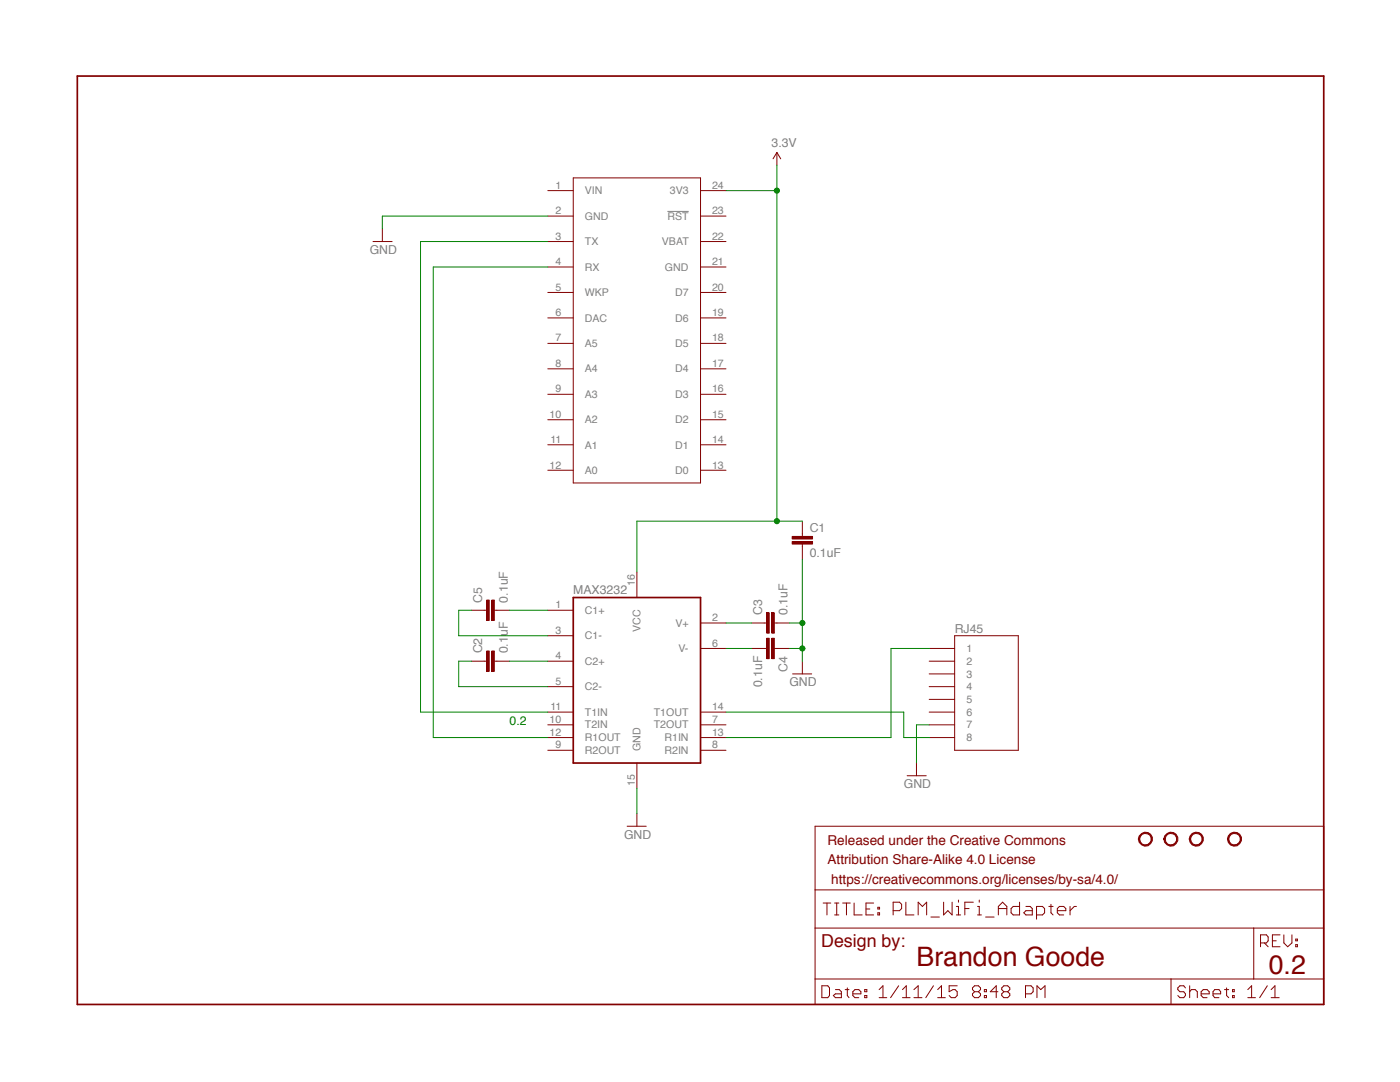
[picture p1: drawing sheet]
<?xml version="1.0" encoding="utf-8"?>
<!DOCTYPE eagle SYSTEM "eagle.dtd">
<!--
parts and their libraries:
SparkFun-Aesthetics: Licensing: Creative Commons ShareAlike 4.0 International - https://creativecommons.org/licenses/by-sa/4.0
-->
<eagle version="7.2.0">
<drawing>
<settings>
<setting alwaysvectorfont="no"/>
<setting verticaltext="up"/>
</settings>
<grid distance="0.1" unitdist="inch" unit="inch" style="lines" multiple="1" display="no" altdistance="0.01" altunitdist="inch" altunit="inch"/>
<schematic xreflabel="%F%N/%S.%C%R" xrefpart="/%S.%C%R">
<libraries>
<library name="SparkFun-Aesthetics">
<symbols>
<symbol name="LETTER_L">
<wire x1="0" y1="185.42" x2="248.92" y2="185.42" width="0.4064" layer="94"/>
<wire x1="248.92" y1="185.42" x2="248.92" y2="0" width="0.4064" layer="94"/>
<wire x1="0" y1="185.42" x2="0" y2="0" width="0.4064" layer="94"/>
<wire x1="0" y1="0" x2="248.92" y2="0" width="0.4064" layer="94"/>
</symbol>
<symbol name="DOCFIELD">
<wire x1="0" y1="0" x2="71.12" y2="0" width="0.254" layer="94"/>
<wire x1="101.6" y1="15.24" x2="87.63" y2="15.24" width="0.254" layer="94"/>
<wire x1="0" y1="0" x2="0" y2="5.08" width="0.254" layer="94"/>
<wire x1="0" y1="5.08" x2="71.12" y2="5.08" width="0.254" layer="94"/>
<wire x1="0" y1="5.08" x2="0" y2="15.24" width="0.254" layer="94"/>
<wire x1="101.6" y1="15.24" x2="101.6" y2="5.08" width="0.254" layer="94"/>
<wire x1="71.12" y1="5.08" x2="71.12" y2="0" width="0.254" layer="94"/>
<wire x1="71.12" y1="5.08" x2="87.63" y2="5.08" width="0.254" layer="94"/>
<wire x1="71.12" y1="0" x2="101.6" y2="0" width="0.254" layer="94"/>
<wire x1="87.63" y1="15.24" x2="87.63" y2="5.08" width="0.254" layer="94"/>
<wire x1="87.63" y1="15.24" x2="0" y2="15.24" width="0.254" layer="94"/>
<wire x1="87.63" y1="5.08" x2="101.6" y2="5.08" width="0.254" layer="94"/>
<wire x1="101.6" y1="5.08" x2="101.6" y2="0" width="0.254" layer="94"/>
<wire x1="0" y1="15.24" x2="0" y2="22.86" width="0.254" layer="94"/>
<wire x1="101.6" y1="35.56" x2="0" y2="35.56" width="0.254" layer="94"/>
<wire x1="101.6" y1="35.56" x2="101.6" y2="22.86" width="0.254" layer="94"/>
<wire x1="0" y1="22.86" x2="101.6" y2="22.86" width="0.254" layer="94"/>
<wire x1="0" y1="22.86" x2="0" y2="35.56" width="0.254" layer="94"/>
<wire x1="101.6" y1="22.86" x2="101.6" y2="15.24" width="0.254" layer="94"/>
<text x="1.27" y="1.27" size="2.54" layer="94" font="vector">Date:</text>
<text x="12.7" y="1.27" size="2.54" layer="94" font="vector">&gt;LAST_DATE_TIME</text>
<text x="72.39" y="1.27" size="2.54" layer="94" font="vector">Sheet:</text>
<text x="86.36" y="1.27" size="2.54" layer="94" font="vector">&gt;SHEET</text>
<text x="88.9" y="11.43" size="2.54" layer="94" font="vector">REV:</text>
<text x="1.524" y="17.78" size="2.54" layer="94" font="vector">TITLE:</text>
<text x="15.494" y="17.78" size="2.7432" layer="94" font="vector">&gt;DRAWING_NAME</text>
<text x="2.54" y="31.75" size="1.9304" layer="94">Released under the Creative Commons</text>
<text x="2.54" y="27.94" size="1.9304" layer="94">Attribution Share-Alike 4.0 License</text>
<text x="2.54" y="24.13" size="1.9304" layer="94"> https://creativecommons.org/licenses/by-sa/4.0/</text>
<text x="1.27" y="11.43" size="2.54" layer="94">Design by:</text>
</symbol>
<symbol name="3.3V">
<wire x1="0.762" y1="1.27" x2="0" y2="2.54" width="0.254" layer="94"/>
<wire x1="0" y1="2.54" x2="-0.762" y2="1.27" width="0.254" layer="94"/>
<text x="-1.016" y="3.556" size="1.778" layer="96">&gt;VALUE</text>
<pin name="3.3V" x="0" y="0" visible="off" length="short" direction="sup" rot="R90"/>
</symbol>
<symbol name="DGND">
<wire x1="-1.905" y1="0" x2="1.905" y2="0" width="0.254" layer="94"/>
<text x="-2.54" y="-2.54" size="1.778" layer="96">&gt;VALUE</text>
<pin name="GND" x="0" y="2.54" visible="off" length="short" direction="sup" rot="R270"/>
</symbol>
</symbols>
<devicesets>
<deviceset name="FRAME-LETTER" prefix="FRAME">
<gates>
<gate name="G$1" symbol="LETTER_L" x="0" y="0"/>
<gate name="G$2" symbol="DOCFIELD" x="147.32" y="0" addlevel="must"/>
</gates>
<devices>
<device name="" package="CREATIVE_COMMONS">
<technologies>
<technology name=""/>
</technologies>
</device>
</devices>
</deviceset>
<deviceset name="3.3V" prefix="SUPPLY">
<gates>
<gate name="G$1" symbol="3.3V" x="0" y="0"/>
</gates>
<devices>
<device name="">
<technologies>
<technology name=""/>
</technologies>
</device>
</devices>
</deviceset>
<deviceset name="GND" prefix="GND">
<gates>
<gate name="1" symbol="DGND" x="0" y="0"/>
</gates>
<devices>
<device name="">
<technologies>
<technology name=""/>
</technologies>
</device>
</devices>
</deviceset>
</devicesets>
</library>
<library name="Spark">
<symbols>
<symbol name="SPARK_CORE">
<wire x1="-12.7" y1="-30.48" x2="12.7" y2="-30.48" width="0.254" layer="94"/>
<wire x1="12.7" y1="-30.48" x2="12.7" y2="30.48" width="0.254" layer="94"/>
<wire x1="12.7" y1="30.48" x2="-12.7" y2="30.48" width="0.254" layer="94"/>
<wire x1="-12.7" y1="30.48" x2="-12.7" y2="-30.48" width="0.254" layer="94"/>
<pin name="VIN" x="-17.78" y="27.94" length="middle" direction="pwr"/>
<pin name="GND@2" x="-17.78" y="22.86" length="middle" direction="pwr"/>
<pin name="TX" x="-17.78" y="17.78" length="middle"/>
<pin name="RX" x="-17.78" y="12.7" length="middle"/>
<pin name="WKP" x="-17.78" y="7.62" length="middle"/>
<pin name="DAC" x="-17.78" y="2.54" length="middle"/>
<pin name="A5" x="-17.78" y="-2.54" length="middle"/>
<pin name="A4" x="-17.78" y="-7.62" length="middle"/>
<pin name="A3" x="-17.78" y="-12.7" length="middle"/>
<pin name="A2" x="-17.78" y="-17.78" length="middle"/>
<pin name="A1" x="-17.78" y="-22.86" length="middle"/>
<pin name="A0" x="-17.78" y="-27.94" length="middle"/>
<pin name="3V3" x="17.78" y="27.94" length="middle" direction="pwr" rot="R180"/>
<pin name="!RST" x="17.78" y="22.86" length="middle" rot="R180"/>
<pin name="VBAT" x="17.78" y="17.78" length="middle" direction="pwr" rot="R180"/>
<pin name="GND@21" x="17.78" y="12.7" length="middle" direction="pwr" rot="R180"/>
<pin name="D7" x="17.78" y="7.62" length="middle" rot="R180"/>
<pin name="D6" x="17.78" y="2.54" length="middle" rot="R180"/>
<pin name="D5" x="17.78" y="-2.54" length="middle" rot="R180"/>
<pin name="D4" x="17.78" y="-7.62" length="middle" rot="R180"/>
<pin name="D3" x="17.78" y="-12.7" length="middle" rot="R180"/>
<pin name="D2" x="17.78" y="-17.78" length="middle" rot="R180"/>
<pin name="D1" x="17.78" y="-22.86" length="middle" rot="R180"/>
<pin name="D0" x="17.78" y="-27.94" length="middle" rot="R180"/>
</symbol>
</symbols>
<devicesets>
<deviceset name="SPARK_CORE" uservalue="yes">
<gates>
<gate name="G$1" symbol="SPARK_CORE" x="0" y="0"/>
</gates>
<devices>
<device name="CORE" package="SPARK_CORE">
<connects>
<connect gate="G$1" pin="!RST" pad="23"/>
<connect gate="G$1" pin="3V3" pad="24"/>
<connect gate="G$1" pin="A0" pad="12"/>
<connect gate="G$1" pin="A1" pad="11"/>
<connect gate="G$1" pin="A2" pad="10"/>
<connect gate="G$1" pin="A3" pad="9"/>
<connect gate="G$1" pin="A4" pad="8"/>
<connect gate="G$1" pin="A5" pad="7"/>
<connect gate="G$1" pin="D0" pad="13"/>
<connect gate="G$1" pin="D1" pad="14"/>
<connect gate="G$1" pin="D2" pad="15"/>
<connect gate="G$1" pin="D3" pad="16"/>
<connect gate="G$1" pin="D4" pad="17"/>
<connect gate="G$1" pin="D5" pad="18"/>
<connect gate="G$1" pin="D6" pad="19"/>
<connect gate="G$1" pin="D7" pad="20"/>
<connect gate="G$1" pin="DAC" pad="6"/>
<connect gate="G$1" pin="GND@2" pad="2"/>
<connect gate="G$1" pin="GND@21" pad="21"/>
<connect gate="G$1" pin="RX" pad="4"/>
<connect gate="G$1" pin="TX" pad="3"/>
<connect gate="G$1" pin="VBAT" pad="22"/>
<connect gate="G$1" pin="VIN" pad="1"/>
<connect gate="G$1" pin="WKP" pad="5"/>
</connects>
<technologies>
<technology name=""/>
</technologies>
</device>
<device name="" package="SPARK_CORE_STACKABLE">
<connects>
<connect gate="G$1" pin="!RST" pad="#23 23 @23"/>
<connect gate="G$1" pin="3V3" pad="#24 24 @24"/>
<connect gate="G$1" pin="A0" pad="#12 12 @12"/>
<connect gate="G$1" pin="A1" pad="#11 11 @11"/>
<connect gate="G$1" pin="A2" pad="#10 10 @10"/>
<connect gate="G$1" pin="A3" pad="#9 9 @9"/>
<connect gate="G$1" pin="A4" pad="#8 8 @8"/>
<connect gate="G$1" pin="A5" pad="#7 7 @7"/>
<connect gate="G$1" pin="D0" pad="#13 13 @13"/>
<connect gate="G$1" pin="D1" pad="#14 14 @14"/>
<connect gate="G$1" pin="D2" pad="#15 15 @15"/>
<connect gate="G$1" pin="D3" pad="#16 16 @16"/>
<connect gate="G$1" pin="D4" pad="#17 17 @17"/>
<connect gate="G$1" pin="D5" pad="#18 18 @18"/>
<connect gate="G$1" pin="D6" pad="#19 19 @19"/>
<connect gate="G$1" pin="D7" pad="#20 20 @20"/>
<connect gate="G$1" pin="DAC" pad="#6 6 @6"/>
<connect gate="G$1" pin="GND@2" pad="#2 2 @2"/>
<connect gate="G$1" pin="GND@21" pad="#21 21 @21"/>
<connect gate="G$1" pin="RX" pad="#4 4 @4"/>
<connect gate="G$1" pin="TX" pad="#3 3 @3"/>
<connect gate="G$1" pin="VBAT" pad="#22 22 @22"/>
<connect gate="G$1" pin="VIN" pad="#1 1 @1"/>
<connect gate="G$1" pin="WKP" pad="#5 5 @5"/>
</connects>
<technologies>
<technology name=""/>
</technologies>
</device>
<device name="SMD" package="SPARK_CORE_SMD">
<connects>
<connect gate="G$1" pin="!RST" pad="23"/>
<connect gate="G$1" pin="3V3" pad="24"/>
<connect gate="G$1" pin="A0" pad="12"/>
<connect gate="G$1" pin="A1" pad="11"/>
<connect gate="G$1" pin="A2" pad="10"/>
<connect gate="G$1" pin="A3" pad="9"/>
<connect gate="G$1" pin="A4" pad="8"/>
<connect gate="G$1" pin="A5" pad="7"/>
<connect gate="G$1" pin="D0" pad="13"/>
<connect gate="G$1" pin="D1" pad="14"/>
<connect gate="G$1" pin="D2" pad="15"/>
<connect gate="G$1" pin="D3" pad="16"/>
<connect gate="G$1" pin="D4" pad="17"/>
<connect gate="G$1" pin="D5" pad="18"/>
<connect gate="G$1" pin="D6" pad="19"/>
<connect gate="G$1" pin="D7" pad="20"/>
<connect gate="G$1" pin="DAC" pad="6"/>
<connect gate="G$1" pin="GND@2" pad="2"/>
<connect gate="G$1" pin="GND@21" pad="21"/>
<connect gate="G$1" pin="RX" pad="4"/>
<connect gate="G$1" pin="TX" pad="3"/>
<connect gate="G$1" pin="VBAT" pad="22"/>
<connect gate="G$1" pin="VIN" pad="1"/>
<connect gate="G$1" pin="WKP" pad="5"/>
</connects>
<technologies>
<technology name=""/>
</technologies>
</device>
<device name="DUAL_HEADER" package="SPARK_CORE_DUAL_HEADER">
<connects>
<connect gate="G$1" pin="!RST" pad="23 23B @23 @23B"/>
<connect gate="G$1" pin="3V3" pad="24 24B @24 @24B"/>
<connect gate="G$1" pin="A0" pad="12 12B @12 @12B"/>
<connect gate="G$1" pin="A1" pad="11 11B @11 @11B"/>
<connect gate="G$1" pin="A2" pad="10 10B @10 @10B"/>
<connect gate="G$1" pin="A3" pad="9 9B @9 @9B"/>
<connect gate="G$1" pin="A4" pad="8 8B @8 @8B"/>
<connect gate="G$1" pin="A5" pad="7 7B @7 @7B"/>
<connect gate="G$1" pin="D0" pad="13 13B @13 @13B"/>
<connect gate="G$1" pin="D1" pad="14 14B @14 @14B"/>
<connect gate="G$1" pin="D2" pad="15 15B @15 @15B"/>
<connect gate="G$1" pin="D3" pad="16 16B @16 @16B"/>
<connect gate="G$1" pin="D4" pad="17 17B @17 @17B"/>
<connect gate="G$1" pin="D5" pad="18 18B @18 @18B"/>
<connect gate="G$1" pin="D6" pad="19 19B @19 @19B"/>
<connect gate="G$1" pin="D7" pad="20 20B @20 @20B"/>
<connect gate="G$1" pin="DAC" pad="6 6B @6 @6B"/>
<connect gate="G$1" pin="GND@2" pad="2 2B @2 @2B"/>
<connect gate="G$1" pin="GND@21" pad="21 21B @21 @21B"/>
<connect gate="G$1" pin="RX" pad="4 4B @4 @4B"/>
<connect gate="G$1" pin="TX" pad="3 3B @3 @3B"/>
<connect gate="G$1" pin="VBAT" pad="22 22B @22 @22B"/>
<connect gate="G$1" pin="VIN" pad="1 1B @1 @1B"/>
<connect gate="G$1" pin="WKP" pad="5 5B @5 @5B"/>
</connects>
<technologies>
<technology name=""/>
</technologies>
</device>
</devices>
</deviceset>
</devicesets>
</library>
<library name="SparkFun-DigitalIC">
<symbols>
<symbol name="MAX232">
<wire x1="-10.16" y1="15.24" x2="15.24" y2="15.24" width="0.4064" layer="94"/>
<wire x1="15.24" y1="-17.78" x2="15.24" y2="15.24" width="0.4064" layer="94"/>
<wire x1="15.24" y1="-17.78" x2="-10.16" y2="-17.78" width="0.4064" layer="94"/>
<wire x1="-10.16" y1="15.24" x2="-10.16" y2="-17.78" width="0.4064" layer="94"/>
<text x="-10.16" y="15.875" size="1.778" layer="95">&gt;NAME</text>
<text x="-10.16" y="-20.32" size="1.778" layer="96">&gt;VALUE</text>
<pin name="C1+" x="-15.24" y="12.7" length="middle"/>
<pin name="C1-" x="-15.24" y="7.62" length="middle"/>
<pin name="C2+" x="-15.24" y="2.54" length="middle"/>
<pin name="C2-" x="-15.24" y="-2.54" length="middle"/>
<pin name="T1IN" x="-15.24" y="-7.62" length="middle" direction="in"/>
<pin name="T2IN" x="-15.24" y="-10.16" length="middle" direction="in"/>
<pin name="R1OUT" x="-15.24" y="-12.7" length="middle" direction="out"/>
<pin name="R2OUT" x="-15.24" y="-15.24" length="middle" direction="out"/>
<pin name="V+" x="20.32" y="10.16" length="middle" rot="R180"/>
<pin name="V-" x="20.32" y="5.08" length="middle" rot="R180"/>
<pin name="T1OUT" x="20.32" y="-7.62" length="middle" direction="out" rot="R180"/>
<pin name="T2OUT" x="20.32" y="-10.16" length="middle" direction="out" rot="R180"/>
<pin name="R1IN" x="20.32" y="-12.7" length="middle" direction="in" rot="R180"/>
<pin name="R2IN" x="20.32" y="-15.24" length="middle" direction="in" rot="R180"/>
<pin name="GND" x="2.54" y="-22.86" length="middle" rot="R90"/>
<pin name="VCC" x="2.54" y="20.32" length="middle" rot="R270"/>
</symbol>
</symbols>
<devicesets>
<deviceset name="MAX232" prefix="U">
<gates>
<gate name="G$1" symbol="MAX232" x="0" y="0"/>
</gates>
<devices>
<device name="SOIC16" package="SO016">
<connects>
<connect gate="G$1" pin="C1+" pad="1"/>
<connect gate="G$1" pin="C1-" pad="3"/>
<connect gate="G$1" pin="C2+" pad="4"/>
<connect gate="G$1" pin="C2-" pad="5"/>
<connect gate="G$1" pin="GND" pad="15"/>
<connect gate="G$1" pin="R1IN" pad="13"/>
<connect gate="G$1" pin="R1OUT" pad="12"/>
<connect gate="G$1" pin="R2IN" pad="8"/>
<connect gate="G$1" pin="R2OUT" pad="9"/>
<connect gate="G$1" pin="T1IN" pad="11"/>
<connect gate="G$1" pin="T1OUT" pad="14"/>
<connect gate="G$1" pin="T2IN" pad="10"/>
<connect gate="G$1" pin="T2OUT" pad="7"/>
<connect gate="G$1" pin="V+" pad="2"/>
<connect gate="G$1" pin="V-" pad="6"/>
<connect gate="G$1" pin="VCC" pad="16"/>
</connects>
<technologies>
<technology name="">
<attribute name="PROD_ID" value="IC-08171" constant="no"/>
</technology>
</technologies>
</device>
<device name="PTH" package="DIL16">
<connects>
<connect gate="G$1" pin="C1+" pad="1"/>
<connect gate="G$1" pin="C1-" pad="3"/>
<connect gate="G$1" pin="C2+" pad="4"/>
<connect gate="G$1" pin="C2-" pad="5"/>
<connect gate="G$1" pin="GND" pad="15"/>
<connect gate="G$1" pin="R1IN" pad="13"/>
<connect gate="G$1" pin="R1OUT" pad="12"/>
<connect gate="G$1" pin="R2IN" pad="8"/>
<connect gate="G$1" pin="R2OUT" pad="9"/>
<connect gate="G$1" pin="T1IN" pad="11"/>
<connect gate="G$1" pin="T1OUT" pad="14"/>
<connect gate="G$1" pin="T2IN" pad="10"/>
<connect gate="G$1" pin="T2OUT" pad="7"/>
<connect gate="G$1" pin="V+" pad="2"/>
<connect gate="G$1" pin="V-" pad="6"/>
<connect gate="G$1" pin="VCC" pad="16"/>
</connects>
<technologies>
<technology name=""/>
</technologies>
</device>
<device name="TSSOP" package="TSSOP16">
<connects>
<connect gate="G$1" pin="C1+" pad="1"/>
<connect gate="G$1" pin="C1-" pad="3"/>
<connect gate="G$1" pin="C2+" pad="4"/>
<connect gate="G$1" pin="C2-" pad="5"/>
<connect gate="G$1" pin="GND" pad="15"/>
<connect gate="G$1" pin="R1IN" pad="13"/>
<connect gate="G$1" pin="R1OUT" pad="12"/>
<connect gate="G$1" pin="R2IN" pad="8"/>
<connect gate="G$1" pin="R2OUT" pad="9"/>
<connect gate="G$1" pin="T1IN" pad="11"/>
<connect gate="G$1" pin="T1OUT" pad="14"/>
<connect gate="G$1" pin="T2IN" pad="10"/>
<connect gate="G$1" pin="T2OUT" pad="7"/>
<connect gate="G$1" pin="V+" pad="2"/>
<connect gate="G$1" pin="V-" pad="6"/>
<connect gate="G$1" pin="VCC" pad="16"/>
</connects>
<technologies>
<technology name=""/>
</technologies>
</device>
</devices>
</deviceset>
</devicesets>
</library>
<library name="SparkFun-Passives">
<symbols>
<symbol name="CAP">
<wire x1="0" y1="2.54" x2="0" y2="2.032" width="0.1524" layer="94"/>
<wire x1="0" y1="0" x2="0" y2="0.508" width="0.1524" layer="94"/>
<text x="1.524" y="2.921" size="1.778" layer="95">&gt;NAME</text>
<text x="1.524" y="-2.159" size="1.778" layer="96">&gt;VALUE</text>
<rectangle x1="-2.032" y1="0.508" x2="2.032" y2="1.016" layer="94"/>
<rectangle x1="-2.032" y1="1.524" x2="2.032" y2="2.032" layer="94"/>
<pin name="1" x="0" y="5.08" visible="off" length="short" direction="pas" swaplevel="1" rot="R270"/>
<pin name="2" x="0" y="-2.54" visible="off" length="short" direction="pas" swaplevel="1" rot="R90"/>
</symbol>
</symbols>
<devicesets>
<deviceset name="CAP" prefix="C" uservalue="yes">
<gates>
<gate name="G$1" symbol="CAP" x="0" y="0"/>
</gates>
<devices>
<device name="PTH" package="CAP-PTH-SMALL">
<connects>
<connect gate="G$1" pin="1" pad="1"/>
<connect gate="G$1" pin="2" pad="2"/>
</connects>
<technologies>
<technology name=""/>
</technologies>
</device>
<device name="PTH2" package="CAP-PTH-SMALL2">
<connects>
<connect gate="G$1" pin="1" pad="1"/>
<connect gate="G$1" pin="2" pad="2"/>
</connects>
<technologies>
<technology name=""/>
</technologies>
</device>
<device name="0805" package="0805">
<connects>
<connect gate="G$1" pin="1" pad="1"/>
<connect gate="G$1" pin="2" pad="2"/>
</connects>
<technologies>
<technology name=""/>
</technologies>
</device>
<device name="PTH3" package="CAP-PTH-LARGE">
<connects>
<connect gate="G$1" pin="1" pad="1"/>
<connect gate="G$1" pin="2" pad="2"/>
</connects>
<technologies>
<technology name=""/>
</technologies>
</device>
<device name="SMD" package="GRM43D">
<connects>
<connect gate="G$1" pin="1" pad="A"/>
<connect gate="G$1" pin="2" pad="C"/>
</connects>
<technologies>
<technology name=""/>
</technologies>
</device>
<device name="0603-CAP" package="0603-CAP">
<connects>
<connect gate="G$1" pin="1" pad="1"/>
<connect gate="G$1" pin="2" pad="2"/>
</connects>
<technologies>
<technology name=""/>
</technologies>
</device>
<device name="0402-CAP" package="0402-CAP">
<connects>
<connect gate="G$1" pin="1" pad="1"/>
<connect gate="G$1" pin="2" pad="2"/>
</connects>
<technologies>
<technology name=""/>
</technologies>
</device>
<device name="PTH1" package="CAP-PTH-5MM">
<connects>
<connect gate="G$1" pin="1" pad="1"/>
<connect gate="G$1" pin="2" pad="2"/>
</connects>
<technologies>
<technology name=""/>
</technologies>
</device>
<device name="_" package="AXIAL-5MM">
<connects>
<connect gate="G$1" pin="1" pad="P$1"/>
<connect gate="G$1" pin="2" pad="P$2"/>
</connects>
<technologies>
<technology name=""/>
</technologies>
</device>
<device name="1210" package="1210">
<connects>
<connect gate="G$1" pin="1" pad="1"/>
<connect gate="G$1" pin="2" pad="2"/>
</connects>
<technologies>
<technology name=""/>
</technologies>
</device>
<device name="1206" package="1206">
<connects>
<connect gate="G$1" pin="1" pad="1"/>
<connect gate="G$1" pin="2" pad="2"/>
</connects>
<technologies>
<technology name=""/>
</technologies>
</device>
<device name="ASMD" package="CTZ3">
<connects>
<connect gate="G$1" pin="1" pad="+"/>
<connect gate="G$1" pin="2" pad="-"/>
</connects>
<technologies>
<technology name=""/>
</technologies>
</device>
<device name="KIT" package="CAP-PTH-SMALL-KIT">
<connects>
<connect gate="G$1" pin="1" pad="1"/>
<connect gate="G$1" pin="2" pad="2"/>
</connects>
<technologies>
<technology name=""/>
</technologies>
</device>
<device name="EZ" package="CAP-PTH-SMALLEZ">
<connects>
<connect gate="G$1" pin="1" pad="1"/>
<connect gate="G$1" pin="2" pad="2"/>
</connects>
<technologies>
<technology name=""/>
</technologies>
</device>
</devices>
</deviceset>
</devicesets>
</library>
<library name="SparkFun-Connectors">
<symbols>
<symbol name="RJ45-8">
<wire x1="-7.62" y1="-10.16" x2="5.08" y2="-10.16" width="0.254" layer="94"/>
<wire x1="5.08" y1="-10.16" x2="5.08" y2="12.7" width="0.254" layer="94"/>
<wire x1="5.08" y1="12.7" x2="-7.62" y2="12.7" width="0.254" layer="94"/>
<wire x1="-7.62" y1="12.7" x2="-7.62" y2="-10.16" width="0.254" layer="94"/>
<text x="-7.62" y="13.208" size="1.778" layer="95">&gt;Name</text>
<text x="-7.62" y="-12.7" size="1.778" layer="95">&gt;Value</text>
<pin name="1" x="-12.7" y="10.16" visible="pin" length="middle"/>
<pin name="2" x="-12.7" y="7.62" visible="pin" length="middle"/>
<pin name="3" x="-12.7" y="5.08" visible="pin" length="middle"/>
<pin name="4" x="-12.7" y="2.54" visible="pin" length="middle"/>
<pin name="8" x="-12.7" y="-7.62" visible="pin" length="middle"/>
<pin name="7" x="-12.7" y="-5.08" visible="pin" length="middle"/>
<pin name="6" x="-12.7" y="-2.54" visible="pin" length="middle"/>
<pin name="5" x="-12.7" y="0" visible="pin" length="middle"/>
</symbol>
</symbols>
<devicesets>
<deviceset name="RJ45-8">
<gates>
<gate name="G$1" symbol="RJ45-8" x="0" y="0"/>
</gates>
<devices>
<device name="PTH" package="RJ45-8">
<connects>
<connect gate="G$1" pin="1" pad="1"/>
<connect gate="G$1" pin="2" pad="2"/>
<connect gate="G$1" pin="3" pad="3"/>
<connect gate="G$1" pin="4" pad="4"/>
<connect gate="G$1" pin="5" pad="5"/>
<connect gate="G$1" pin="6" pad="6"/>
<connect gate="G$1" pin="7" pad="7"/>
<connect gate="G$1" pin="8" pad="8"/>
</connects>
<technologies>
<technology name=""/>
</technologies>
</device>
</devices>
</deviceset>
</devicesets>
</library>
<library name="SparkFun-Electromechanical">
<symbols>
<symbol name="STAND-OFF">
<circle x="0" y="0" radius="1.27" width="0.254" layer="94"/>
</symbol>
</symbols>
<devicesets>
<deviceset name="STAND-OFF" prefix="STANDOFF">
<gates>
<gate name="G$1" symbol="STAND-OFF" x="0" y="0"/>
</gates>
<devices>
<device name="" package="STAND-OFF">
<technologies>
<technology name=""/>
</technologies>
</device>
<device name="TIGHT" package="STAND-OFF-TIGHT">
<technologies>
<technology name=""/>
</technologies>
</device>
</devices>
</deviceset>
</devicesets>
</library>
</libraries>
<attributes>
</attributes>
<variantdefs>
</variantdefs>
<classes>
<class number="0" name="default" width="0" drill="0">
</class>
</classes>
<parts>
<part name="FRAME1" library="SparkFun-Aesthetics" deviceset="FRAME-LETTER" device=""/>
<part name="SPARK" library="Spark" deviceset="SPARK_CORE" device="CORE"/>
<part name="SUPPLY1" library="SparkFun-Aesthetics" deviceset="3.3V" device=""/>
<part name="GND1" library="SparkFun-Aesthetics" deviceset="GND" device=""/>
<part name="MAX3232" library="SparkFun-DigitalIC" deviceset="MAX232" device="TSSOP" value=""/>
<part name="C1" library="SparkFun-Passives" deviceset="CAP" device="0603-CAP" value="0.1uF"/>
<part name="C2" library="SparkFun-Passives" deviceset="CAP" device="0603-CAP" value="0.1uF"/>
<part name="C3" library="SparkFun-Passives" deviceset="CAP" device="0603-CAP" value="0.1uF"/>
<part name="C4" library="SparkFun-Passives" deviceset="CAP" device="0603-CAP" value="0.1uF"/>
<part name="C5" library="SparkFun-Passives" deviceset="CAP" device="0603-CAP" value="0.1uF"/>
<part name="RJ45" library="SparkFun-Connectors" deviceset="RJ45-8" device="PTH" value=""/>
<part name="GND3" library="SparkFun-Aesthetics" deviceset="GND" device=""/>
<part name="GND4" library="SparkFun-Aesthetics" deviceset="GND" device=""/>
<part name="GND5" library="SparkFun-Aesthetics" deviceset="GND" device=""/>
<part name="STANDOFF1" library="SparkFun-Electromechanical" deviceset="STAND-OFF" device=""/>
<part name="STANDOFF2" library="SparkFun-Electromechanical" deviceset="STAND-OFF" device=""/>
<part name="STANDOFF3" library="SparkFun-Electromechanical" deviceset="STAND-OFF" device=""/>
<part name="STANDOFF4" library="SparkFun-Electromechanical" deviceset="STAND-OFF" device=""/>
</parts>
<sheets>
<sheet>
<plain>
<text x="86.36" y="55.88" size="1.778" layer="91">0.2</text>
<text x="237.998" y="6.096" size="3.81" layer="94">0.2</text>
<text x="167.64" y="7.62" size="3.81" layer="94">Brandon Goode</text>
</plain>
<instances>
<instance part="FRAME1" gate="G$1" x="0" y="0"/>
<instance part="FRAME1" gate="G$2" x="147.32" y="0"/>
<instance part="SPARK" gate="G$1" x="111.76" y="134.62"/>
<instance part="SUPPLY1" gate="G$1" x="139.7" y="167.64"/>
<instance part="GND1" gate="1" x="60.96" y="152.4"/>
<instance part="MAX3232" gate="G$1" x="109.22" y="66.04"/>
<instance part="C1" gate="G$1" x="144.78" y="91.44"/>
<instance part="C2" gate="G$1" x="83.82" y="68.58" rot="R90"/>
<instance part="C3" gate="G$1" x="139.7" y="76.2" rot="R90"/>
<instance part="C4" gate="G$1" x="137.16" y="71.12" rot="R270"/>
<instance part="C5" gate="G$1" x="83.82" y="78.74" rot="R90"/>
<instance part="RJ45" gate="G$1" x="182.88" y="60.96"/>
<instance part="GND3" gate="1" x="144.78" y="66.04"/>
<instance part="GND4" gate="1" x="111.76" y="35.56"/>
<instance part="GND5" gate="1" x="167.64" y="45.72"/>
<instance part="STANDOFF1" gate="G$1" x="213.36" y="33.02"/>
<instance part="STANDOFF2" gate="G$1" x="218.44" y="33.02"/>
<instance part="STANDOFF3" gate="G$1" x="223.52" y="33.02"/>
<instance part="STANDOFF4" gate="G$1" x="231.14" y="33.02"/>
</instances>
<busses>
</busses>
<nets>
<net name="GND" class="0">
<segment>
<pinref part="C1" gate="G$1" pin="2"/>
<pinref part="GND3" gate="1" pin="GND"/>
<wire x1="144.78" y1="88.9" x2="144.78" y2="76.2" width="0.1524" layer="91"/>
<pinref part="C3" gate="G$1" pin="2"/>
<wire x1="144.78" y1="76.2" x2="144.78" y2="71.12" width="0.1524" layer="91"/>
<wire x1="144.78" y1="71.12" x2="144.78" y2="68.58" width="0.1524" layer="91"/>
<wire x1="142.24" y1="76.2" x2="144.78" y2="76.2" width="0.1524" layer="91"/>
<junction x="144.78" y="76.2"/>
<pinref part="C4" gate="G$1" pin="1"/>
<wire x1="142.24" y1="71.12" x2="144.78" y2="71.12" width="0.1524" layer="91"/>
<junction x="144.78" y="71.12"/>
</segment>
<segment>
<pinref part="RJ45" gate="G$1" pin="7"/>
<pinref part="GND5" gate="1" pin="GND"/>
<wire x1="170.18" y1="55.88" x2="167.64" y2="55.88" width="0.1524" layer="91"/>
<wire x1="167.64" y1="55.88" x2="167.64" y2="48.26" width="0.1524" layer="91"/>
</segment>
<segment>
<pinref part="MAX3232" gate="G$1" pin="GND"/>
<pinref part="GND4" gate="1" pin="GND"/>
<wire x1="111.76" y1="43.18" x2="111.76" y2="38.1" width="0.1524" layer="91"/>
</segment>
<segment>
<pinref part="SPARK" gate="G$1" pin="GND@2"/>
<pinref part="GND1" gate="1" pin="GND"/>
<wire x1="93.98" y1="157.48" x2="60.96" y2="157.48" width="0.1524" layer="91"/>
<wire x1="60.96" y1="157.48" x2="60.96" y2="154.94" width="0.1524" layer="91"/>
</segment>
</net>
<net name="N$2" class="0">
<segment>
<pinref part="MAX3232" gate="G$1" pin="V+"/>
<pinref part="C3" gate="G$1" pin="1"/>
<wire x1="129.54" y1="76.2" x2="134.62" y2="76.2" width="0.1524" layer="91"/>
</segment>
</net>
<net name="N$3" class="0">
<segment>
<pinref part="C4" gate="G$1" pin="2"/>
<pinref part="MAX3232" gate="G$1" pin="V-"/>
<wire x1="134.62" y1="71.12" x2="129.54" y2="71.12" width="0.1524" layer="91"/>
</segment>
</net>
<net name="N$1" class="0">
<segment>
<pinref part="C5" gate="G$1" pin="2"/>
<pinref part="MAX3232" gate="G$1" pin="C1+"/>
<wire x1="86.36" y1="78.74" x2="93.98" y2="78.74" width="0.1524" layer="91"/>
</segment>
</net>
<net name="N$6" class="0">
<segment>
<pinref part="C5" gate="G$1" pin="1"/>
<wire x1="78.74" y1="78.74" x2="76.2" y2="78.74" width="0.1524" layer="91"/>
<wire x1="76.2" y1="78.74" x2="76.2" y2="73.66" width="0.1524" layer="91"/>
<pinref part="MAX3232" gate="G$1" pin="C1-"/>
<wire x1="76.2" y1="73.66" x2="93.98" y2="73.66" width="0.1524" layer="91"/>
</segment>
</net>
<net name="N$7" class="0">
<segment>
<pinref part="MAX3232" gate="G$1" pin="C2+"/>
<pinref part="C2" gate="G$1" pin="2"/>
<wire x1="93.98" y1="68.58" x2="86.36" y2="68.58" width="0.1524" layer="91"/>
</segment>
</net>
<net name="N$8" class="0">
<segment>
<pinref part="C2" gate="G$1" pin="1"/>
<wire x1="78.74" y1="68.58" x2="76.2" y2="68.58" width="0.1524" layer="91"/>
<wire x1="76.2" y1="68.58" x2="76.2" y2="63.5" width="0.1524" layer="91"/>
<pinref part="MAX3232" gate="G$1" pin="C2-"/>
<wire x1="76.2" y1="63.5" x2="93.98" y2="63.5" width="0.1524" layer="91"/>
</segment>
</net>
<net name="3.3V" class="0">
<segment>
<pinref part="SPARK" gate="G$1" pin="3V3"/>
<pinref part="SUPPLY1" gate="G$1" pin="3.3V"/>
<wire x1="129.54" y1="162.56" x2="139.7" y2="162.56" width="0.1524" layer="91"/>
<wire x1="139.7" y1="162.56" x2="139.7" y2="167.64" width="0.1524" layer="91"/>
<pinref part="C1" gate="G$1" pin="1"/>
<wire x1="144.78" y1="96.52" x2="139.7" y2="96.52" width="0.1524" layer="91"/>
<wire x1="139.7" y1="96.52" x2="139.7" y2="162.56" width="0.1524" layer="91"/>
<junction x="139.7" y="162.56"/>
<pinref part="MAX3232" gate="G$1" pin="VCC"/>
<wire x1="139.7" y1="96.52" x2="111.76" y2="96.52" width="0.1524" layer="91"/>
<wire x1="111.76" y1="96.52" x2="111.76" y2="86.36" width="0.1524" layer="91"/>
<junction x="139.7" y="96.52"/>
</segment>
</net>
<net name="N$9" class="0">
<segment>
<pinref part="SPARK" gate="G$1" pin="TX"/>
<wire x1="93.98" y1="152.4" x2="68.58" y2="152.4" width="0.1524" layer="91"/>
<wire x1="68.58" y1="152.4" x2="68.58" y2="58.42" width="0.1524" layer="91"/>
<pinref part="MAX3232" gate="G$1" pin="T1IN"/>
<wire x1="68.58" y1="58.42" x2="93.98" y2="58.42" width="0.1524" layer="91"/>
</segment>
</net>
<net name="N$10" class="0">
<segment>
<pinref part="MAX3232" gate="G$1" pin="R1OUT"/>
<wire x1="93.98" y1="53.34" x2="71.12" y2="53.34" width="0.1524" layer="91"/>
<wire x1="71.12" y1="53.34" x2="71.12" y2="147.32" width="0.1524" layer="91"/>
<pinref part="SPARK" gate="G$1" pin="RX"/>
<wire x1="93.98" y1="147.32" x2="71.12" y2="147.32" width="0.1524" layer="91"/>
</segment>
</net>
<net name="N$4" class="0">
<segment>
<pinref part="MAX3232" gate="G$1" pin="T1OUT"/>
<wire x1="129.54" y1="58.42" x2="165.1" y2="58.42" width="0.1524" layer="91"/>
<wire x1="165.1" y1="58.42" x2="165.1" y2="53.34" width="0.1524" layer="91"/>
<pinref part="RJ45" gate="G$1" pin="8"/>
<wire x1="165.1" y1="53.34" x2="170.18" y2="53.34" width="0.1524" layer="91"/>
</segment>
</net>
<net name="N$5" class="0">
<segment>
<pinref part="MAX3232" gate="G$1" pin="R1IN"/>
<wire x1="129.54" y1="53.34" x2="162.56" y2="53.34" width="0.1524" layer="91"/>
<wire x1="162.56" y1="53.34" x2="162.56" y2="71.12" width="0.1524" layer="91"/>
<pinref part="RJ45" gate="G$1" pin="1"/>
<wire x1="162.56" y1="71.12" x2="170.18" y2="71.12" width="0.1524" layer="91"/>
</segment>
</net>
</nets>
</sheet>
</sheets>
<errors>
<approved hash="204,1,93.98,162.56,U$1,VIN,,,,"/>
<approved hash="104,1,129.54,162.56,U$1,3V3,3.3V,,,"/>
<approved hash="204,1,129.54,152.4,U$1,VBAT,,,,"/>
<approved hash="202,1,93.98,55.88,U1,T2IN,,,,"/>
<approved hash="202,1,129.54,50.8,U1,R2IN,,,,"/>
<approved hash="113,1,111.76,134.62,U$1,,,,,"/>
</errors>
</schematic>
</drawing>
</eagle>
